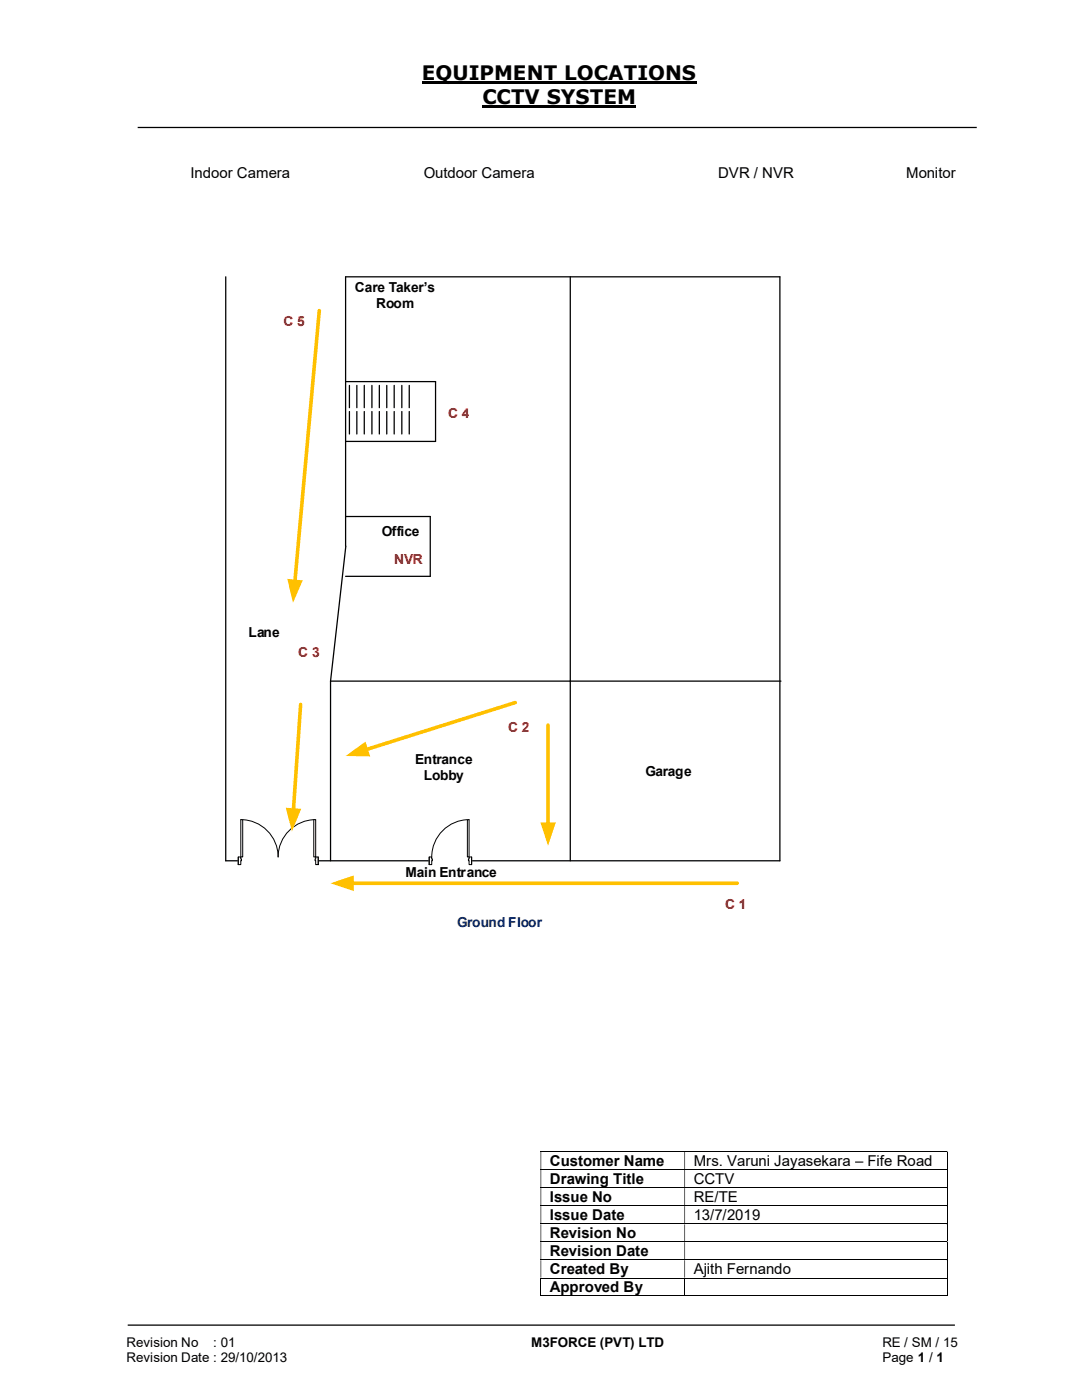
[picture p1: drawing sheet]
<svg xmlns="http://www.w3.org/2000/svg" width="216mm" height="279mm" viewBox="0 0 216 279" stroke-linecap="round" stroke-linejoin="round" font-family="sans-serif">
<path d="M84.2 16.5h54.8M96.3 21.3h30.7" fill="none" stroke="#000" stroke-width=".42"/>
<path d="M27.5 25.4h167.4M69 55.2h86.6M113.8 55.2v116.6M66 135.9h89.8M25.5 264.5h165" fill="none" stroke="#000" stroke-width=".25"/>
<g fill="none" stroke="#000" stroke-width=".2">
<path d="M107.9 229.8h81M107.9 233.4h81M107.9 237h81M189 229.9v3.4M189 233.5v3.4M189 237.1v3.4M107.9 240.6h81M107.9 244.3h81M107.9 247.8h81M107.9 251.4h81M107.9 255.1h81M107.9 258.6h28.7"/>
<path d="M107.9 255.1v3.6M136.6 255.1v3.6M136.7 258.6h52.2M189 240.7v3.5M189 244.3v3.4M189 247.9v3.4M189 251.5v3.5M189 255.1v3.6"/>
</g>
<g fill="#000">
<path d="M188.9 229.7h.2v.2h-.2zM107.9 229.9h.1v3.4h-.1zM136.6 229.9h.1v3.4h-.1z" fill-rule="evenodd"/>
<path d="M188.9 233.3h.2v.2h-.2zM107.9 233.5h.1v3.4h-.1zM136.6 233.5h.1v3.4h-.1z" fill-rule="evenodd"/>
<path d="M188.9 236.9h.2v.2h-.2zM107.9 237.1h.1v3.4h-.1zM136.6 237.1h.1v3.4h-.1z" fill-rule="evenodd"/>
<path d="M188.9 240.5h.2v.2h-.2zM107.9 240.7h.1v3.5h-.1zM136.6 240.7h.1v3.5h-.1z" fill-rule="evenodd"/>
<path d="M188.9 244.2h.2v.1h-.2zM107.9 244.3h.1v3.4h-.1zM136.6 244.3h.1v3.4h-.1z" fill-rule="evenodd"/>
<path d="M188.9 247.7h.2v.2h-.2zM107.9 247.9h.1v3.4h-.1zM136.6 247.9h.1v3.4h-.1z" fill-rule="evenodd"/>
<path d="M188.9 251.3h.2v.2h-.2zM107.9 251.5h.1v3.5h-.1zM136.6 251.5h.1v3.5h-.1z" fill-rule="evenodd"/>
</g>
<path d="M188.9 255h.2v.1h-.2zM188.9 258.6h.2v.1h-.2z" fill="#000"/>
<path d="M63.7 62l-4.9 54" fill="none" stroke="#ffc000" stroke-width=".72"/>
<path d="M57.3 115.5l3.1 .3-1.9 4.5z" fill="#ffc000"/>
<path d="M70.2 176.3h76.9" fill="none" stroke="#ffc000" stroke-width=".72"/>
<path d="M66 176.3l4.6-1.6v3.1z" fill="#ffc000"/>
<path d="M45 55.2v116.6h110.6M69 103.1h16.9v11.9h-16.9M69 109l-3 26.9" fill="none" stroke="#000" stroke-width=".25"/>
<path d="M47.5 171h16v1.6h-16z" fill="#fff"/>
<path d="M47.5 171h16v1.6h-16z" fill="none" stroke="#fff" stroke-width=".2"/>
<path d="M63 171v1.6h.5v-1.6zM47.5 171h.5v1.6h-.5z" fill-rule="evenodd" fill="#fff"/>
<path d="M48 171.4v-.4h-.5v1.6h.5v-.8M63 171.4v-.4h.5v1.6h-.5v-.8" fill="none" stroke="#000" stroke-width=".2"/>
<path d="M62.9 171.4v.4h.1v-.4zM48 171.4h.2v.4h-.2z" fill-rule="evenodd" fill="#fff"/>
<path d="M47.5 171v1.6M48 171.4h.2v.4h-.2M48 163.6a7.5 7.5 0 0 1 7.5 7.4 7.5 7.5 0 0 1 7.5-7.4M63 171.4h-.1v.4h.1M63.5 171v1.6" fill="none" stroke="#000" stroke-width=".2"/>
<path d="M48 163.6h.4v7.4h-.4z" fill-rule="evenodd" fill="#fff"/>
<path d="M48 163.6h.4v7.4h-.4z" fill="none" stroke="#000" stroke-width=".2"/>
<path d="M62.6 163.6h.4v7.4h-.4z" fill-rule="evenodd" fill="#fff"/>
<path d="M62.6 163.6h.4v7.4h-.4z" fill="none" stroke="#000" stroke-width=".2"/>
<path d="M66 135.9v35.9" fill="none" stroke="#000" stroke-width=".25"/>
<path d="M85.6 171h8.5v1.6h-8.5z" fill="#fff"/>
<path d="M85.6 171h8.5v1.6h-8.5z" fill="none" stroke="#fff" stroke-width=".2"/>
<path d="M93.6 171v1.6h.5v-1.6zM85.6 171h.5v1.6h-.5z" fill-rule="evenodd" fill="#fff"/>
<path d="M86.1 171.4v-.4h-.5v1.6h.5v-.8M93.6 171.4v-.4h.5v1.6h-.5v-.8" fill="none" stroke="#000" stroke-width=".2"/>
<path d="M93.5 171.4v.4h.1v-.4zM86.1 171.4h.2v.4h-.2z" fill-rule="evenodd" fill="#fff"/>
<path d="M85.6 171v1.6M86.1 171.4h.2v.4h-.2M93.6 171.4h-.1v.4h.1M93.6 163.6a7.5 7.5 0 0 0-7.5 7.4M94.1 171v1.6" fill="none" stroke="#000" stroke-width=".2"/>
<path d="M93.3 163.6h.3v7.4h-.3z" fill-rule="evenodd" fill="#fff"/>
<path d="M93.3 163.6h.3v7.4h-.3z" fill="none" stroke="#000" stroke-width=".2"/>
<path d="M155.6 55.2v116.6" fill="none" stroke="#000" stroke-width=".25"/>
<path d="M60 140.6l-1.5 21.1" fill="none" stroke="#ffc000" stroke-width=".72"/>
<path d="M57 161.2l3.1 .2-1.8 4.5z" fill="#ffc000"/>
<path d="M102.8 140.2l-29.8 9.4" fill="none" stroke="#ffc000" stroke-width=".72"/>
<path d="M69 150.9l3.9-2.9 1 3z" fill="#ffc000"/>
<path d="M109.3 144.7v19.8" fill="none" stroke="#ffc000" stroke-width=".72"/>
<path d="M107.8 164.1h3.1l-1.6 4.7z" fill="#ffc000"/>
<g fill="none" stroke="#000" stroke-width=".25">
<path d="M69 55.2v53.8M69 76.2h17.9v11.9h-17.9M69.7 76.9v4.5M71.2 76.9v4.5M72.7 76.9v4.5M74.2 76.9v4.5M75.7 76.9v4.5M77.2 76.9v4.5M78.7 76.9v4.5M80.2 76.9v4.5M81.7 76.9v4.5M69.7 82.1v4.5"/>
<path d="M71.2 82.1v4.5M72.7 82.1v4.5M74.2 82.1v4.5M75.7 82.1v4.5M77.2 82.1v4.5M78.7 82.1v4.5M80.2 82.1v4.5M81.7 82.1v4.5"/>
</g>
<g font-size="4">
<text x="84.2" y="16">EQUIPMENT LOCATIONS</text>
<text x="96.3" y="20.8">CCTV SYSTEM</text>
</g>
<g font-size="3">
<text x="38" y="35.5">Indoor Camera</text>
<text x="84.6" y="35.5">Outdoor Camera</text>
<text x="143.3" y="35.5">DVR / NVR</text>
<text x="180.8" y="35.5">Monitor</text>
<text x="109.7" y="232.7">Customer Name</text>
<text x="138.4" y="232.7">Mrs. Varuni Jayasekara – Fife Road</text>
<text x="109.7" y="236.3">Drawing Title</text>
<text x="109.7" y="239.9">Issue No</text>
<text x="138.4" y="236.3">CCTV</text>
<text x="138.4" y="239.9">RE/TE</text>
<text x="109.7" y="243.5">Issue Date</text>
<text x="138.4" y="243.5">13/7/2019</text>
<text x="109.7" y="247.1">Revision No</text>
<text x="109.7" y="250.7">Revision Date</text>
<text x="109.7" y="254.3">Created By</text>
<text x="109.7" y="257.9">Approved By</text>
<text x="138.4" y="254.3">Ajith Fernando</text>
</g>
<g font-size="2.7">
<text x="70.8" y="58.3">Care Taker’s</text>
<text x="75.1" y="61.5">Room</text>
<text x="76.2" y="107">Office</text>
<text x="49.6" y="127.1">Lane</text>
<text x="82.8" y="152.4">Entrance</text>
<text x="84.5" y="155.6">Lobby</text>
<text x="128.8" y="154.8">Garage</text>
<text x="80.9" y="175">Main Entrance</text>
<text x="25.2" y="268.8">Revision No</text>
<text x="42.6" y="268.8">: 01</text>
<text x="106" y="268.8">M3FORCE (PVT) LTD</text>
<text x="176.1" y="268.8">RE / SM / 15</text>
<text x="25.2" y="271.8">Revision Date : 29/10/2013</text>
<text x="176.1" y="271.8">Page 1 / 1</text>
</g>
<g font-size="2.7" fill="#c00000">
<text x="56.6" y="65.1">C 5</text>
<text x="89.4" y="83.4">C 4</text>
<text x="78.7" y="112.6">NVR</text>
<text x="59.5" y="131.2">C 3</text>
<text x="101.4" y="146.1">C 2</text>
<text x="144.7" y="181.4">C 1</text>
</g>
<text font-size="2.7" fill="#002060" x="91.2" y="185">Ground Floor</text>
</svg>
